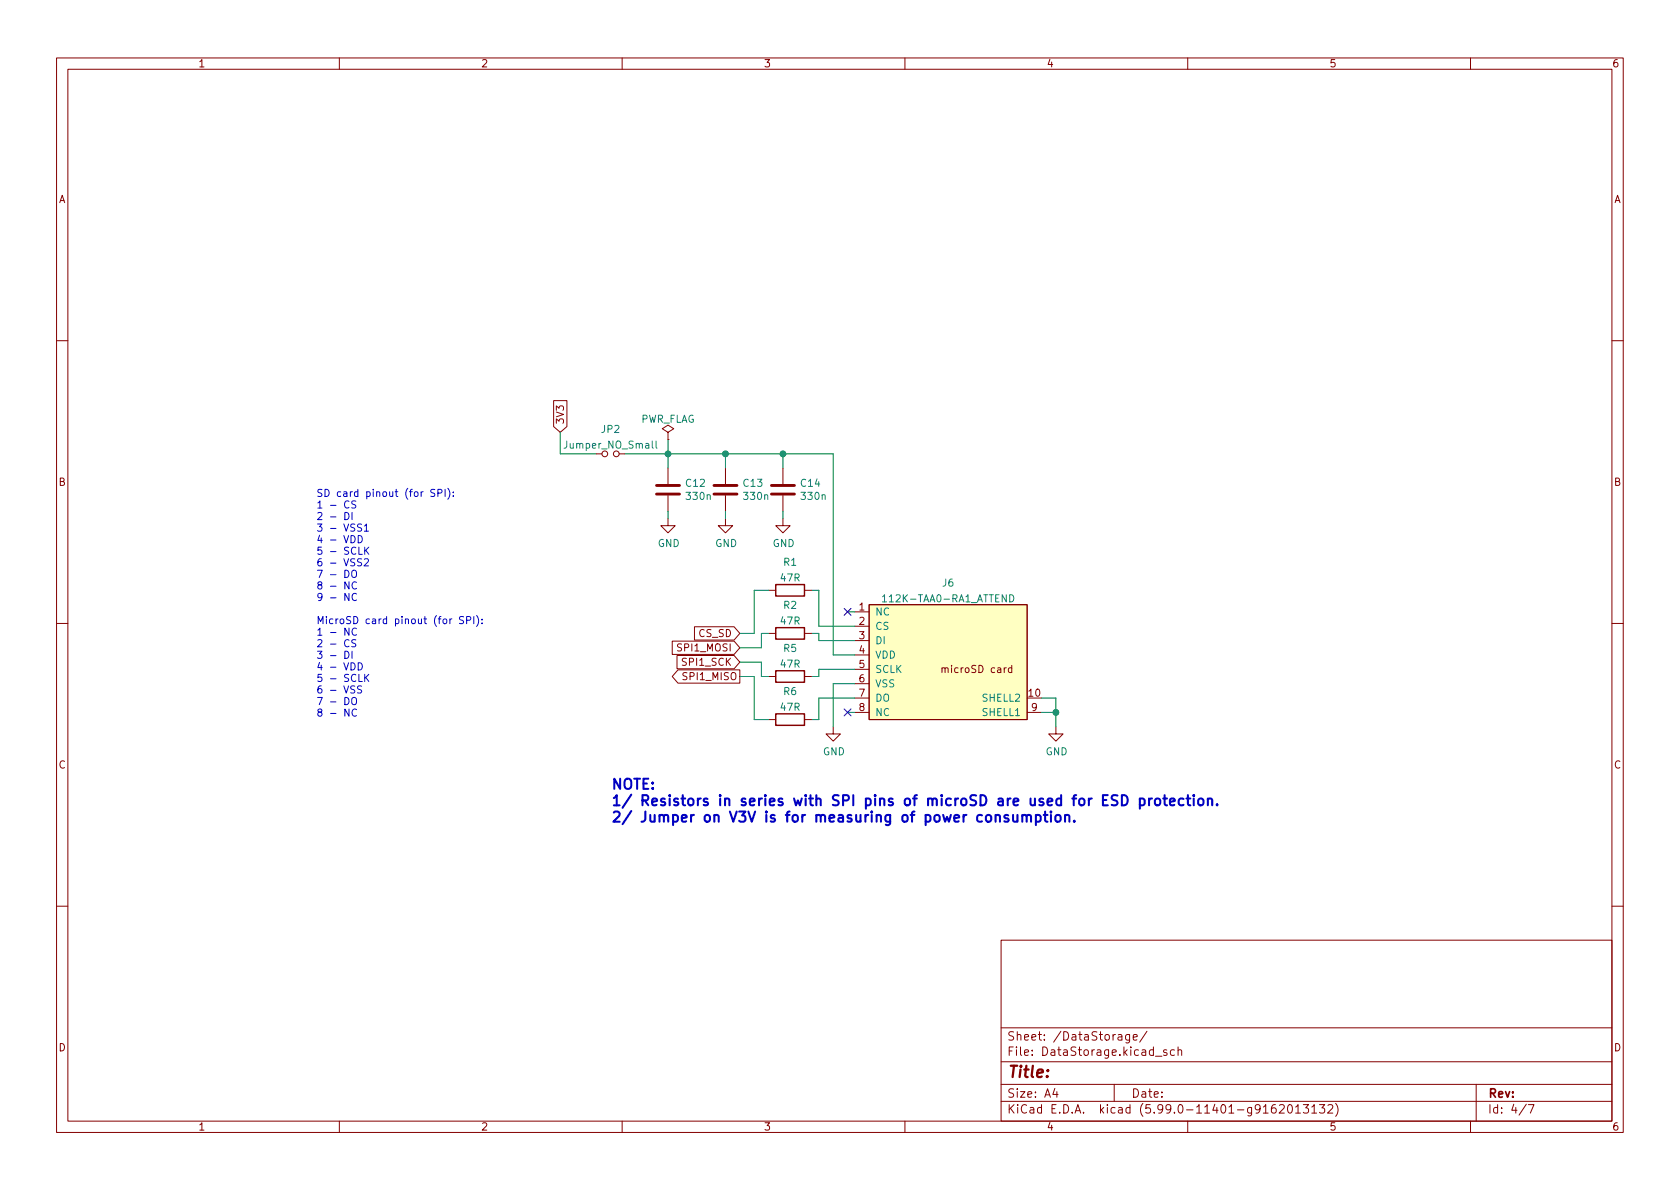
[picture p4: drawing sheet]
<svg xmlns="http://www.w3.org/2000/svg" width="297mm" height="210mm" viewBox="0 0 297 210" stroke-linecap="round" stroke-linejoin="round" font-family="sans-serif">
<g fill="none" stroke="#840000" stroke-width=".18">
<path d="M10 10.2h277v190.1h-277zM12 12.2h273v186.1h-273zM60 10.2v2M110 10.2v2M160 10.2v2M210 10.2v2M260 10.2v2M10 60.2h2M97.9 70.8h2.3v4.6l-1.1 1-1.2-1zM118.1 76.4l1-.6-1-.6-1 .6 1 .6v1.3M118.1 77.7h.1M285 60.2h2"/>
<path d="M118.1 91.7v1.3h1.3l-1.3 1.2-1.3-1.2h1.3M118.1 82.8v2.8M118.1 87.6v2.8M128.3 91.7v1.3h1.2l-1.2 1.2-1.3-1.2h1.3M128.3 82.8v2.8M128.3 87.6v2.8M138.4 91.7v1.3h1.3l-1.3 1.2-1.2-1.2h1.2M138.4 82.8v2.8M138.4 87.6v2.8M10 110.2h2M118.9 113.4h10.9l1 1.1-1 1.2h-10.9zM119.7 115.9h10.1l1 1.2-1 1.2h-10.1z"/>
<path d="M119.9 118.5h10.9v2.3h-10.9l-1-1.2zM122.8 110.8h7l1 1.2-1 1.2h-7zM135.9 104.4h1.3M135.9 112h1.3M135.9 119.6h1.3M142.2 104.4h1.3M142.2 112h1.3M142.2 119.6h1.3M151.1 108.2h2.6M151.1 110.7h2.6M151.1 113.3h2.6M151.1 115.8h2.6"/>
<path d="M151.1 118.4h2.6M153.7 106.9h27.9v20.3h-27.9zM178.9 118.1h-.4l-.2 .2 .1 .6h.5M178.9 117.7v1.2M285 110.2h2M135.9 127.2h1.3M142.2 127.2h1.3M147.3 128.5v1.3h1.3l-1.3 1.3-1.3-1.3h1.3M151.1 120.9h2.6M151.1 123.4h2.6M151.1 126h2.6M181.6 126h2.5"/>
<path d="M186.7 128.5v1.3h1.3l-1.3 1.3-1.3-1.3h1.3M10 160.2h2M177 166.3h108v32h-108zM285 160.2h2M60 198.3v2M110 198.3v2M160 198.3v2M177 194.8h108M177 191.8h108M177 187.8h108M177 181.8h108M186.5 192.5l-.4 1h1"/>
<path d="M186.9 193v1M197 191.8v3M197.7 183h.6l.1 .9M198.4 183.3l-.5 .1a.29 .29 0 0 0-.3 .2 .29 .29 0 0 0 .3 .3h.5M199.7 182.9v1.2l-.3 .3h-.3M199.7 183l-.4-.1-.3 .3v.4l.1 .3h.6M200.4 183.4l.7-.1-.1-.3-.4-.1-.2 .2v.8h.6M202.8 182.4l-1.3 1.9M204.3 186.8h1.1M206.3 185.7l-.4-.1-.2 .2 .1 .3 .5 .1v.4h-.6M207.6 185.7l-.4-.1-.3 .3v.4l.2 .3h.5M208.3 185.8l.2-.2 .4 .1v.9"/>
<path d="M208.3 185.1v1.5M210 198.3v2M225.5 195.3a.59 .59 0 0 0-.7 .7v.5l.1 .3h.5l.2-.1v-.5l-.1-.2-.4-.1-.3 .3M226.2 195.5l.6-.2 .2 .2 .1 .3-1 1h1M227.8 195.5l.2-.2a.81 .81 0 0 1 .6 .7 .81 .81 0 0 1-.3 .8h-.2a.81 .81 0 0 1-.3-1.3zM229.1 195.8l.4-.5v1.5M229.1 196.8h.8M230.4 195.3h1l-.5 .6 .4 .1v.7l-.2 .1h-.5l-.2-.1M231.9 195.8l.5-.5v1.5M231.9 196.8h.9M233.3 195.3h.9l-.5 .6 .4 .1v.7l-.2 .1h-.4l-.2-.1M234.8 195.5l.6-.2 .2 .2v.3l-.9 1h.9"/>
<path d="M236.1 195.1a1.72 1.72 0 0 1 0 2.3M260 198.3v2M261 191.8v6.5M269.9 195.3l-1.3 1.9M270.2 195.3h1l-.6 1.5"/>
<circle cx="106.9" cy="80.3" r=".51"/>
<circle cx="109" cy="80.3" r=".51"/>
</g>
<path d="M116.1 87.4h4M116.1 85.8h4M126.2 87.4h4.1M126.2 85.8h4.1M136.4 87.4h4.1M136.4 85.8h4.1" fill="none" stroke="#840000" stroke-width=".51"/>
<path d="M116 78v1.1l.2 .2M156 105.5l.4-.3v1.2M156 106.4h.8M178.5 105.2a.64 .64 0 0 1 .8 .6 .64 .64 0 0 1-.8 .6z" fill="none" stroke="#008484" stroke-width=".18"/>
<path d="M153.7 106.9h27.9v20.3h-27.9z" fill="#ffffc2" stroke="#ffffc2" stroke-width=".18"/>
<path d="M137.2 103.4h5v2h-5zM137.2 111h5v2h-5zM137.2 118.6h5v2h-5zM137.2 126.2h5v2.1h-5z" fill="none" stroke="#840000" stroke-width=".25"/>
<g fill="none" stroke="#0000c2" stroke-width=".18">
<path d="M56.2 90.7l.5-.1 .2 .4-.8 .9h.8M58.4 91.4h1M61 90.6a.64 .64 0 0 1 .7 .7 .64 .64 0 0 1-.7 .6zM61.7 88.7a.6 .6 0 0 0-.8 .4 .6 .6 0 0 0 .6 .7l.2-.1M62.1 94.7a.64 .64 0 0 1 .7 .6 .64 .64 0 0 1-.7 .7zM62.2 90.6v1.3M62.9 88.6h-.5l-.2 .1v.4l.6 .2 .1 .3-.2 .2h-.5M63.3 94.7a.64 .64 0 0 1 .8 .6 .64 .64 0 0 1-.8 .7zM63.5 96.8v1.2h.6M63.9 92.7h-.4l-.2 .1v.3l.5 .3 .1 .3-.2 .2h-.5M63.9 98.9l-.4-.1-.2 .1v.4l.5 .2 .1 .3-.2 .3-.5-.1M64.4 93l.4-.3v1.2"/>
<path d="M64.4 98.9l.5-.1 .2 .4-.7 .9h.7M64.4 93.9h.7M64.5 96.8v1.2M64.7 97.3l.5 .7M65.2 96.8l-.7 .7M76.9 86.6l-.5-.1-.2 .1v.4l.6 .3 .1 .3-.3 .2-.4-.1M77.4 87.2l.6-.1 .2-.1-.1-.4-.7-.1v1.3M78.7 86.5v1.3M79.2 86.3a1.46 1.46 0 0 1 0 2M80.1 87.7v.1M80.1 87v.1M56.1 100.8h.9l-.6 1.3"/>
<path d="M56.1 115.2h.8l-.4 .4 .4 .2v.5l-.2 .1-.6-.1M56.2 113.2l.5-.1 .2 .4-.8 .9h.8M56.4 103.4l-.2-.2 .1-.2 .1-.1h.4l.1 .2v.2l-.6 .2-.1 .2 .1 .3 .1 .2h.3l.2-.3v-.2l-.2-.3M56.9 105.5l-.2 .2h-.4l-.1-.2 .1-.5 .4-.1 .2 .2a.84 .84 0 0 1-.3 1.1h-.3M58.4 101.6h1M58.4 103.7h1M58.4 105.7h1M58.4 113.9h1M58.4 115.9h1M61 100.8a.64 .64 0 0 1 .7 .7 .64 .64 0 0 1-.7 .6zM61 115.2a.64 .64 0 0 1 .7 .6 .64 .64 0 0 1-.7 .6zM61.7 102.9v1.3l-.7-1.3v1.3"/>
<path d="M61.7 104.9v1.3l-.7-1.3v1.3M61.7 111.1v1.2l-.7-1.2v1.2M61.7 113.2a.6 .6 0 0 0-.8 .5 .6 .6 0 0 0 .6 .7l.2-.1M62.1 117.2a.64 .64 0 0 1 .7 .6 .64 .64 0 0 1-.7 .7zM62.2 115.2v1.2M62.4 100.9l.1-.1a.43 .43 0 0 1 .5 .5v.4a.42 .42 0 0 1-.4 .4 .42 .42 0 0 1-.4-.4v-.4zM62.9 113.2l-.5-.1-.2 .1v.4l.6 .2 .1 .3-.2 .3-.5-.1M63 103a.6 .6 0 0 0-.8 .4 .6 .6 0 0 0 .6 .8l.2-.2M63 105.1a.6 .6 0 0 0-.8 .4 .6 .6 0 0 0 .6 .7l.2-.1M63 111.2a.6 .6 0 0 0-.8 .4 .6 .6 0 0 0 .6 .7l.2-.1M63.3 117.2a.64 .64 0 0 1 .8 .6 .64 .64 0 0 1-.8 .7zM63.5 119.2v1.3h.6"/>
<path d="M64.5 119.2v1.3M64.7 119.8l.5 .7M65.2 119.2l-.7 .8M82 109.1l-.5-.1-.3 .3 .2 .3 .5 .2v.4l-.2 .1-.5-.1M82.5 109.7l.6-.1 .1-.2v-.3l-.7-.1v1.3M83.8 109v1.3M84.3 108.8a1.46 1.46 0 0 1 0 2M85.2 110.2v.1M85.2 109.5v.1M56.1 123.3h.9l-.6 1.3M56.4 125.9l-.2-.2 .1-.2 .1-.1h.4l.1 .2v.2l-.6 .2-.1 .2 .1 .3 .1 .1h.3l.2-.2v-.2l-.2-.3M58.4 124.1h1"/>
<path d="M58.4 126.2h1M61 123.3a.64 .64 0 0 1 .7 .7 .64 .64 0 0 1-.7 .6zM61.7 125.4v1.2l-.7-1.2v1.2M62.2 123.5l.3-.2a.43 .43 0 0 1 .5 .5v.4a.42 .42 0 0 1-.4 .4 .42 .42 0 0 1-.4-.4zM62.7 121.3h-.5l-.1 .1v.4l.5 .2 .1 .3-.2 .3-.5-.1M63 125.5a.6 .6 0 0 0-.8 .4 .6 .6 0 0 0 .6 .7l.2-.1M63.9 121.3h-.4l-.2 .1v.4l.5 .2 .1 .3-.2 .3-.5-.1"/>
</g>
<g fill="none" stroke="#0000c2" stroke-width=".36">
<path d="M178.3 144.2l-.5-.1-.2 .3 .1 .2 .6 .2v.4h-.7M179.1 144.1l.1 1.1a.49 .49 0 0 0 .7-.1M179.9 144.1v1.2M180.7 144.3a.45 .45 0 0 1 .8 .1v.9M180.7 144.1v1.2M181.5 144.4l.3-.3 .4 .1 .1 1.1M183.2 144.2l.5-.1 .3 .4v.5l-.2 .2h-.6M183.2 144.1v1.8M184.5 144.1h.7M184.8 143.5v1.6l.1 .1 .3 .1M185.8 144.1v1.2M186.8 144.2a.49 .49 0 0 1 .7 .3v.5a.49 .49 0 0 1-.4 .3 .49 .49 0 0 1-.5-.3v-.5z"/>
<path d="M188.3 144.3a.45 .45 0 0 1 .8 .1v.9M188.3 144.1v1.2M189.9 145.1v.2M198.4 140.6a.91 .91 0 0 1 1 .9 .91 .91 0 0 1-1 .9zM201.5 141.3l.5-.1 .4 .3v.6l-.2 .2h-.7M201.5 141.2v1.8M203.2 141.2v1.2M203.7 141.2l-.4 .1-.1 .2M204.4 141.3a.49 .49 0 0 1 .7 .2v.6a.49 .49 0 0 1-.4 .3 .49 .49 0 0 1-.5-.3v-.6zM205.7 141.2h.6M205.9 140.6v1.5l.1 .2 .3 .1M206.9 141.8l.8-.2-.1-.3-.5-.1-.2 .3v.8h.7"/>
<path d="M209.3 141.3l-.6-.1-.3 .3v.6l.2 .2h.7M209.8 141.2h.7M210 140.6v1.5l.1 .2 .4 .1M211.1 140.6v.2M211.1 141.2v1.2M212 141.3a.49 .49 0 0 1 .8 .2v.6a.49 .49 0 0 1-.5 .3 .49 .49 0 0 1-.5-.3v-.6zM213.6 141.4a.45 .45 0 0 1 .7 .1v.9M213.6 141.2v1.2M215.2 142.2v.2"/>
</g>
<g fill="none" stroke="#008400" stroke-width=".18">
<path d="M99.1 76.4v3.9h6.3M118.1 77.7v5.1M110.5 80.3h36.8v35.5h3.8M118.1 90.4v1.3M128.3 80.3v2.5M128.3 90.4v1.3M138.4 80.3v2.5M138.4 90.4v1.3M130.8 117.1h3.8v2.5h1.3M130.8 119.6h2.5v7.6h2.6M135.9 112h-1.3v2.5h-3.8M135.9 104.4h-2.6v7.6h-2.5"/>
<path d="M143.5 104.4h1.3v6.3h6.3M143.5 112h1.3v1.3h6.3M149.9 108.2h1.2M151.1 118.4h-6.3v1.2h-1.3M149.9 126h1.2M151.1 120.9h-3.8v7.6M151.1 123.4h-6.3v3.8h-1.3M184.1 123.4h2.6v5.1M184.1 126h2.6"/>
</g>
<path d="M149.3 107.6l1.2 1.2M150.5 107.6l-1.2 1.2M149.3 125.4l1.2 1.2M150.5 125.4l-1.2 1.2" fill="none" stroke="#000084" stroke-width=".18"/>
<g fill="#008400" stroke="#008400" stroke-width=".18">
<circle cx="118.1" cy="80.3" r=".51"/>
<circle cx="128.3" cy="80.3" r=".51"/>
<circle cx="186.7" cy="126" r=".51"/>
<circle cx="138.4" cy="80.3" r=".51"/>
</g>
<text font-size="2.8" fill="#840000" x="178" y="190.6">Title:</text>
<g font-size="2.5" fill="#0000c2">
<text x="107.9" y="139.6">NOTE:</text>
<text x="107.9" y="142.5">1/ Resistors in series with SPI pins of microSD are used for ESD protection.</text>
<text x="107.9" y="145.4">2/ Jumper on V3V is for measuring of power consumption.</text>
</g>
<g font-size="2.1" fill="#840000">
<text x="178" y="184">Sheet: /DataStorage/</text>
<text x="178" y="186.7">File: DataStorage.kicad_sch</text>
<text x="178" y="196.9">KiCad E.D.A. kicad (5.99.0-11401-g9162013132)</text>
<text x="178" y="194.1">Size: A4</text>
<text x="200" y="194.1">Date:</text>
<text x="263" y="194.1">Rev:</text>
<text x="263" y="196.9">Id: 4/7</text>
</g>
<g font-size="1.8" fill="#840000">
<text x="35" y="11.9">1</text>
<text x="85" y="11.9">2</text>
<text x="135" y="11.9">3</text>
<text x="185" y="11.9">4</text>
<text x="235" y="11.9">5</text>
<text x="285" y="11.9">6</text>
<text x="10.3" y="35.9">A</text>
<text x="285.3" y="35.9">A</text>
<text x="99.7" y="75.1" transform="rotate(-90 99.7 75.1)">3V3</text>
<text x="10.3" y="85.9">B</text>
<text x="285.3" y="85.9">B</text>
<text x="151.9" y="107.9">1</text>
<text x="123.6" y="112.6">CS_SD</text>
<text x="151.9" y="110.5">2</text>
<text x="151.9" y="113">3</text>
<text x="120.1" y="115.2">SPI1_MOSI</text>
<text x="120.9" y="117.7">SPI1_SCK</text>
<text x="151.9" y="115.6">4</text>
<text x="151.9" y="118.1">5</text>
<text x="167" y="119">microSD card</text>
<text x="121.1" y="120.3">SPI1_MISO</text>
<text x="151.9" y="120.6">6</text>
<text x="151.9" y="123.2">7</text>
<text x="151.9" y="125.7">8</text>
<text x="181.9" y="123.2">10</text>
<text x="182.4" y="125.7">9</text>
<text x="10.3" y="135.9">C</text>
<text x="285.3" y="135.9">C</text>
<text x="10.3" y="185.9">D</text>
<text x="285.3" y="185.9">D</text>
<text x="35" y="199.9">1</text>
<text x="85" y="199.9">2</text>
<text x="135" y="199.9">3</text>
<text x="185" y="199.9">4</text>
<text x="235" y="199.9">5</text>
<text x="285" y="199.9">6</text>
</g>
<g font-size="1.8" fill="#008484">
<text x="106.4" y="76.5">JP2</text>
<text x="113.1" y="74.7">PWR_FLAG</text>
<text x="100.1" y="79.3">Jumper_NO_Small</text>
<text x="121.3" y="86.1">C12</text>
<text x="121.5" y="88.4">330n</text>
<text x="131.5" y="86.1">C13</text>
<text x="131.6" y="88.4">330n</text>
<text x="141.7" y="86.1">C14</text>
<text x="141.8" y="88.4">330n</text>
<text x="116.3" y="96.7">GND</text>
<text x="126.4" y="96.7">GND</text>
<text x="136.6" y="96.7">GND</text>
<text x="138.6" y="100">R1</text>
<text x="138.1" y="102.8">47R</text>
<text x="138.6" y="107.7">R2</text>
<text x="156.8" y="106.5">112K-TAA0-RA1_ATTEND</text>
<text x="166.7" y="103.7">J6</text>
<text x="138.1" y="110.4">47R</text>
<text x="154.7" y="108.8">NC</text>
<text x="154.7" y="111.4">CS</text>
<text x="154.7" y="113.9">DI</text>
<text x="138.1" y="118.1">47R</text>
<text x="138.6" y="115.3">R5</text>
<text x="154.7" y="116.5">VDD</text>
<text x="154.7" y="119">SCLK</text>
<text x="138.1" y="125.7">47R</text>
<text x="138.6" y="122.9">R6</text>
<text x="154.7" y="121.5">VSS</text>
<text x="154.7" y="124.1">DO</text>
<text x="173.8" y="124.1">SHELL2</text>
<text x="154.7" y="126.6">NC</text>
<text x="173.8" y="126.6">SHELL1</text>
<text x="145.5" y="133.5">GND</text>
<text x="184.9" y="133.5">GND</text>
</g>
<g font-size="1.8" fill="#0000c2">
<text x="55.9" y="87.9">SD card pinout (for SPI):</text>
<text x="55.9" y="89.9">1 - CS</text>
<text x="55.9" y="94">3 - VSS1</text>
<text x="55.9" y="96">4 - VDD</text>
<text x="55.9" y="98.1">5 - SCLK</text>
<text x="55.9" y="100.1">6 - VSS2</text>
<text x="55.9" y="110.4">MicroSD card pinout (for SPI):</text>
<text x="55.9" y="112.4">1 - NC</text>
<text x="55.9" y="118.5">4 - VDD</text>
<text x="55.9" y="120.6">5 - SCLK</text>
<text x="55.9" y="122.6">6 - VSS</text>
</g>
</svg>
